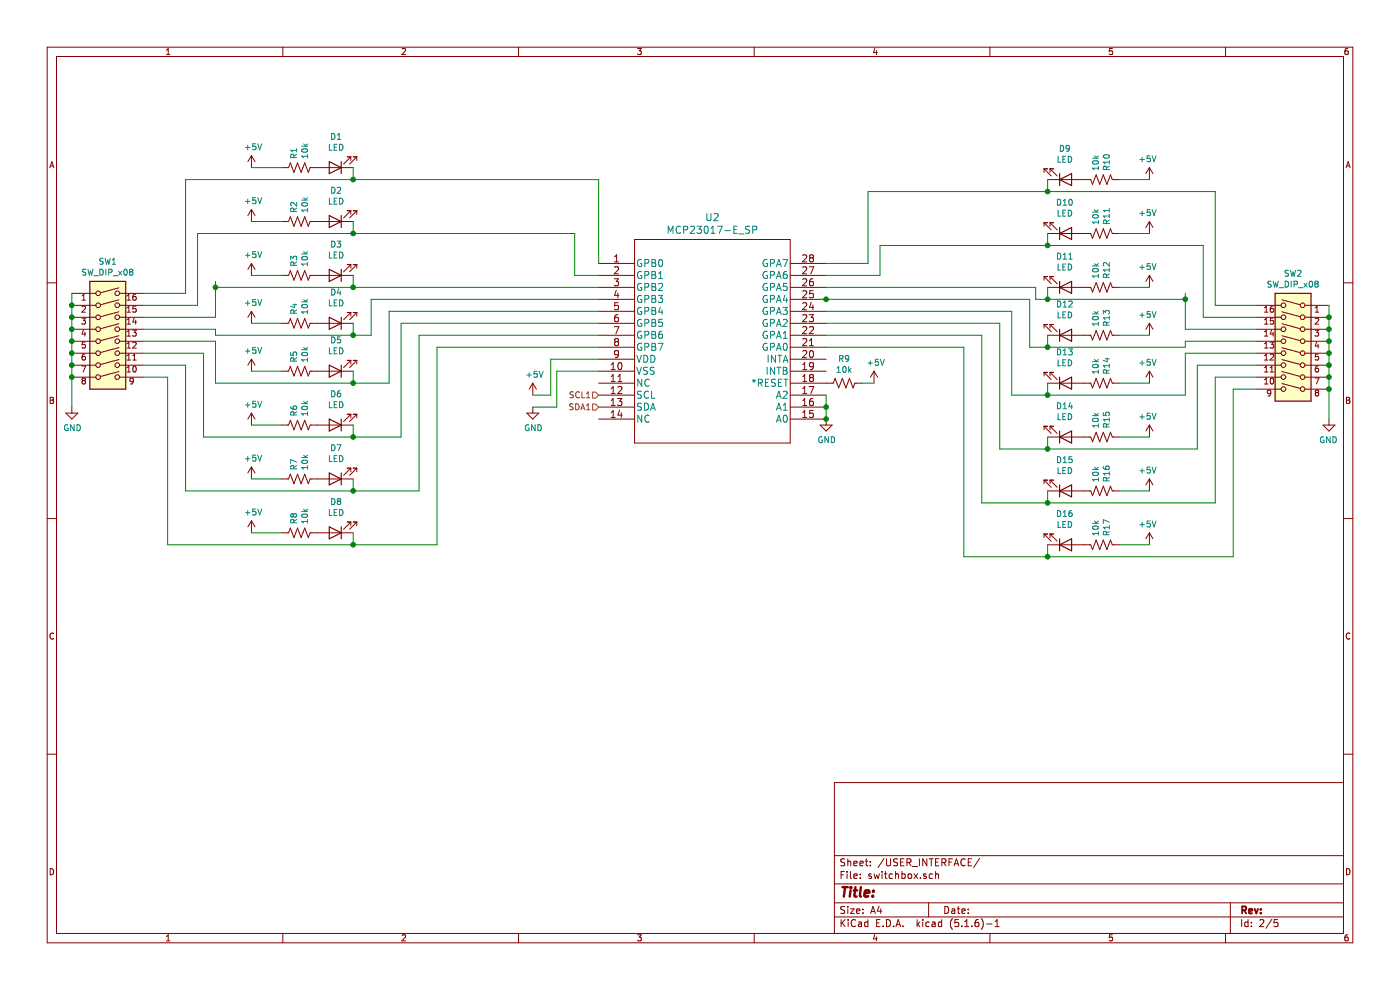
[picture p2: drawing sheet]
EESchema Schematic File Version 4
EELAYER 30 0
EELAYER END
$Descr A4 11693 8268
encoding utf-8
Sheet 2 5
Title ""
Date ""
Rev ""
Comp ""
Comment1 ""
Comment2 ""
Comment3 ""
Comment4 ""
$EndDescr
$Comp
L Switch:SW_DIP_x08 SW?
U 1 1
P 900 2850
AR Path="/5F5A3B96" Ref="SW?"  Part="1" 
AR Path="/5F57B52C/5F5A3B96" Ref="SW1"  Part="1" 
AR Path="/5F7C211E/5F5A3B96" Ref="SW?"  Part="1" 
F 0 "SW1" H 900 3517 50  0000 C CNN
F 1 "SW_DIP_x08" H 900 3426 50  0000 C CNN
F 2 "" H 900 2850 50  0001 C CNN
F 3 "~" H 900 2850 50  0001 C CNN
	1    900  2850
	1    0    0    -1  
$EndComp
Text HLabel 5000 3300 0    50   Input ~ 0
SCL1
$Comp
L 2020-09-01_02-26-45:MCP23017-E_SP U2
U 1 1
P 5000 2200
AR Path="/5F57B52C/5F5A3B8E" Ref="U2"  Part="1" 
AR Path="/5F7C211E/5F5A3B8E" Ref="U?"  Part="1" 
F 0 "U2" H 5950 2587 60  0000 C CNN
F 1 "MCP23017-E_SP" H 5950 2481 60  0000 C CNN
F 2 "SPDIP28_300MC_MCH" H 5950 2440 60  0001 C CNN
F 3 "" H 5000 2200 60  0000 C CNN
	1    5000 2200
	1    0    0    -1  
$EndComp
Wire Wire Line
	6900 3500 6900 3400
Connection ~ 6900 3400
Wire Wire Line
	6900 3400 6900 3300
$Comp
L Device:R_US R9
U 1 1
P 7050 3200
AR Path="/5F57B52C/5F733069" Ref="R9"  Part="1" 
AR Path="/5F7C211E/5F733069" Ref="R?"  Part="1" 
F 0 "R9" V 6845 3200 50  0000 C CNN
F 1 "10k" V 6936 3200 50  0000 C CNN
F 2 "" V 7090 3190 50  0001 C CNN
F 3 "~" H 7050 3200 50  0001 C CNN
	1    7050 3200
	0    1    1    0   
$EndComp
Wire Wire Line
	7300 3200 7200 3200
$Comp
L power:+5V #PWR0101
U 1 1
P 7300 3200
AR Path="/5F57B52C/5F5A3B7D" Ref="#PWR0101"  Part="1" 
AR Path="/5F7C211E/5F5A3B7D" Ref="#PWR?"  Part="1" 
F 0 "#PWR0101" H 7300 3050 50  0001 C CNN
F 1 "+5V" H 7315 3373 50  0000 C CNN
F 2 "" H 7300 3200 50  0001 C CNN
F 3 "" H 7300 3200 50  0001 C CNN
	1    7300 3200
	1    0    0    -1  
$EndComp
Connection ~ 6900 3500
$Comp
L power:GND #PWR0102
U 1 1
P 6900 3500
AR Path="/5F57B52C/5F5A3B69" Ref="#PWR0102"  Part="1" 
AR Path="/5F7C211E/5F5A3B69" Ref="#PWR?"  Part="1" 
F 0 "#PWR0102" H 6900 3250 50  0001 C CNN
F 1 "GND" H 6905 3327 50  0000 C CNN
F 2 "" H 6900 3500 50  0001 C CNN
F 3 "" H 6900 3500 50  0001 C CNN
	1    6900 3500
	1    0    0    -1  
$EndComp
$Comp
L power:GND #PWR0103
U 1 1
P 4450 3400
AR Path="/5F57B52C/5F5A3B6F" Ref="#PWR0103"  Part="1" 
AR Path="/5F7C211E/5F5A3B6F" Ref="#PWR?"  Part="1" 
F 0 "#PWR0103" H 4450 3150 50  0001 C CNN
F 1 "GND" H 4455 3227 50  0000 C CNN
F 2 "" H 4450 3400 50  0001 C CNN
F 3 "" H 4450 3400 50  0001 C CNN
	1    4450 3400
	1    0    0    -1  
$EndComp
$Comp
L power:+5V #PWR0104
U 1 1
P 4450 3300
AR Path="/5F57B52C/5F5A3B75" Ref="#PWR0104"  Part="1" 
AR Path="/5F7C211E/5F5A3B75" Ref="#PWR?"  Part="1" 
F 0 "#PWR0104" H 4450 3150 50  0001 C CNN
F 1 "+5V" H 4465 3473 50  0000 C CNN
F 2 "" H 4450 3300 50  0001 C CNN
F 3 "" H 4450 3300 50  0001 C CNN
	1    4450 3300
	1    0    0    -1  
$EndComp
$Comp
L Device:LED D1
U 1 1
P 2800 1400
AR Path="/5F57B52C/5F6DBCDE" Ref="D1"  Part="1" 
AR Path="/5F7C211E/5F6DBCDE" Ref="D?"  Part="1" 
F 0 "D1" H 2793 1145 50  0000 C CNN
F 1 "LED" H 2793 1236 50  0000 C CNN
F 2 "" H 2800 1400 50  0001 C CNN
F 3 "~" H 2800 1400 50  0001 C CNN
	1    2800 1400
	-1   0    0    1   
$EndComp
$Comp
L Device:LED D2
U 1 1
P 2800 1850
AR Path="/5F57B52C/5F6E218A" Ref="D2"  Part="1" 
AR Path="/5F7C211E/5F6E218A" Ref="D?"  Part="1" 
F 0 "D2" H 2793 1595 50  0000 C CNN
F 1 "LED" H 2793 1686 50  0000 C CNN
F 2 "" H 2800 1850 50  0001 C CNN
F 3 "~" H 2800 1850 50  0001 C CNN
	1    2800 1850
	-1   0    0    1   
$EndComp
$Comp
L Device:LED D3
U 1 1
P 2800 2300
AR Path="/5F57B52C/5F6E24EF" Ref="D3"  Part="1" 
AR Path="/5F7C211E/5F6E24EF" Ref="D?"  Part="1" 
F 0 "D3" H 2793 2045 50  0000 C CNN
F 1 "LED" H 2793 2136 50  0000 C CNN
F 2 "" H 2800 2300 50  0001 C CNN
F 3 "~" H 2800 2300 50  0001 C CNN
	1    2800 2300
	-1   0    0    1   
$EndComp
$Comp
L Device:LED D4
U 1 1
P 2800 2700
AR Path="/5F57B52C/5F6E29DF" Ref="D4"  Part="1" 
AR Path="/5F7C211E/5F6E29DF" Ref="D?"  Part="1" 
F 0 "D4" H 2793 2445 50  0000 C CNN
F 1 "LED" H 2793 2536 50  0000 C CNN
F 2 "" H 2800 2700 50  0001 C CNN
F 3 "~" H 2800 2700 50  0001 C CNN
	1    2800 2700
	-1   0    0    1   
$EndComp
$Comp
L Device:LED D5
U 1 1
P 2800 3100
AR Path="/5F57B52C/5F6E2BCA" Ref="D5"  Part="1" 
AR Path="/5F7C211E/5F6E2BCA" Ref="D?"  Part="1" 
F 0 "D5" H 2793 2845 50  0000 C CNN
F 1 "LED" H 2793 2936 50  0000 C CNN
F 2 "" H 2800 3100 50  0001 C CNN
F 3 "~" H 2800 3100 50  0001 C CNN
	1    2800 3100
	-1   0    0    1   
$EndComp
$Comp
L Device:LED D6
U 1 1
P 2800 3550
AR Path="/5F57B52C/5F6E3017" Ref="D6"  Part="1" 
AR Path="/5F7C211E/5F6E3017" Ref="D?"  Part="1" 
F 0 "D6" H 2793 3295 50  0000 C CNN
F 1 "LED" H 2793 3386 50  0000 C CNN
F 2 "" H 2800 3550 50  0001 C CNN
F 3 "~" H 2800 3550 50  0001 C CNN
	1    2800 3550
	-1   0    0    1   
$EndComp
$Comp
L Device:LED D7
U 1 1
P 2800 4000
AR Path="/5F57B52C/5F6E33CA" Ref="D7"  Part="1" 
AR Path="/5F7C211E/5F6E33CA" Ref="D?"  Part="1" 
F 0 "D7" H 2793 3745 50  0000 C CNN
F 1 "LED" H 2793 3836 50  0000 C CNN
F 2 "" H 2800 4000 50  0001 C CNN
F 3 "~" H 2800 4000 50  0001 C CNN
	1    2800 4000
	-1   0    0    1   
$EndComp
$Comp
L Device:LED D8
U 1 1
P 2800 4450
AR Path="/5F57B52C/5F6E35E5" Ref="D8"  Part="1" 
AR Path="/5F7C211E/5F6E35E5" Ref="D?"  Part="1" 
F 0 "D8" H 2793 4195 50  0000 C CNN
F 1 "LED" H 2793 4286 50  0000 C CNN
F 2 "" H 2800 4450 50  0001 C CNN
F 3 "~" H 2800 4450 50  0001 C CNN
	1    2800 4450
	-1   0    0    1   
$EndComp
$Comp
L Device:R_US R?
U 1 1
P 2500 1400
AR Path="/5F6ECEB3" Ref="R?"  Part="1" 
AR Path="/5F57B52C/5F6ECEB3" Ref="R1"  Part="1" 
AR Path="/5F7C211E/5F6ECEB3" Ref="R?"  Part="1" 
F 0 "R1" H 2568 1446 50  0000 L CNN
F 1 "10k" H 2568 1355 50  0000 L CNN
F 2 "" V 2540 1390 50  0001 C CNN
F 3 "~" H 2500 1400 50  0001 C CNN
	1    2500 1400
	0    -1   -1   0   
$EndComp
$Comp
L Device:R_US R?
U 1 1
P 2500 1850
AR Path="/5F6EE089" Ref="R?"  Part="1" 
AR Path="/5F57B52C/5F6EE089" Ref="R2"  Part="1" 
AR Path="/5F7C211E/5F6EE089" Ref="R?"  Part="1" 
F 0 "R2" H 2568 1896 50  0000 L CNN
F 1 "10k" H 2568 1805 50  0000 L CNN
F 2 "" V 2540 1840 50  0001 C CNN
F 3 "~" H 2500 1850 50  0001 C CNN
	1    2500 1850
	0    -1   -1   0   
$EndComp
$Comp
L Device:R_US R?
U 1 1
P 2500 2300
AR Path="/5F6EE61D" Ref="R?"  Part="1" 
AR Path="/5F57B52C/5F6EE61D" Ref="R3"  Part="1" 
AR Path="/5F7C211E/5F6EE61D" Ref="R?"  Part="1" 
F 0 "R3" H 2568 2346 50  0000 L CNN
F 1 "10k" H 2568 2255 50  0000 L CNN
F 2 "" V 2540 2290 50  0001 C CNN
F 3 "~" H 2500 2300 50  0001 C CNN
	1    2500 2300
	0    -1   -1   0   
$EndComp
$Comp
L Device:R_US R?
U 1 1
P 2500 2700
AR Path="/5F6EEA6B" Ref="R?"  Part="1" 
AR Path="/5F57B52C/5F6EEA6B" Ref="R4"  Part="1" 
AR Path="/5F7C211E/5F6EEA6B" Ref="R?"  Part="1" 
F 0 "R4" H 2568 2746 50  0000 L CNN
F 1 "10k" H 2568 2655 50  0000 L CNN
F 2 "" V 2540 2690 50  0001 C CNN
F 3 "~" H 2500 2700 50  0001 C CNN
	1    2500 2700
	0    -1   -1   0   
$EndComp
$Comp
L Device:R_US R?
U 1 1
P 2500 3100
AR Path="/5F6EEE7F" Ref="R?"  Part="1" 
AR Path="/5F57B52C/5F6EEE7F" Ref="R5"  Part="1" 
AR Path="/5F7C211E/5F6EEE7F" Ref="R?"  Part="1" 
F 0 "R5" H 2568 3146 50  0000 L CNN
F 1 "10k" H 2568 3055 50  0000 L CNN
F 2 "" V 2540 3090 50  0001 C CNN
F 3 "~" H 2500 3100 50  0001 C CNN
	1    2500 3100
	0    -1   -1   0   
$EndComp
$Comp
L Device:R_US R?
U 1 1
P 2500 3550
AR Path="/5F6EF2F0" Ref="R?"  Part="1" 
AR Path="/5F57B52C/5F6EF2F0" Ref="R6"  Part="1" 
AR Path="/5F7C211E/5F6EF2F0" Ref="R?"  Part="1" 
F 0 "R6" H 2568 3596 50  0000 L CNN
F 1 "10k" H 2568 3505 50  0000 L CNN
F 2 "" V 2540 3540 50  0001 C CNN
F 3 "~" H 2500 3550 50  0001 C CNN
	1    2500 3550
	0    -1   -1   0   
$EndComp
$Comp
L Device:R_US R?
U 1 1
P 2500 4000
AR Path="/5F6EF6B6" Ref="R?"  Part="1" 
AR Path="/5F57B52C/5F6EF6B6" Ref="R7"  Part="1" 
AR Path="/5F7C211E/5F6EF6B6" Ref="R?"  Part="1" 
F 0 "R7" H 2568 4046 50  0000 L CNN
F 1 "10k" H 2568 3955 50  0000 L CNN
F 2 "" V 2540 3990 50  0001 C CNN
F 3 "~" H 2500 4000 50  0001 C CNN
	1    2500 4000
	0    -1   -1   0   
$EndComp
$Comp
L Device:R_US R?
U 1 1
P 2500 4450
AR Path="/5F6EFF76" Ref="R?"  Part="1" 
AR Path="/5F57B52C/5F6EFF76" Ref="R8"  Part="1" 
AR Path="/5F7C211E/5F6EFF76" Ref="R?"  Part="1" 
F 0 "R8" H 2568 4496 50  0000 L CNN
F 1 "10k" H 2568 4405 50  0000 L CNN
F 2 "" V 2540 4440 50  0001 C CNN
F 3 "~" H 2500 4450 50  0001 C CNN
	1    2500 4450
	0    -1   -1   0   
$EndComp
$Comp
L power:+5V #PWR0105
U 1 1
P 2100 1400
AR Path="/5F57B52C/5F6F0D69" Ref="#PWR0105"  Part="1" 
AR Path="/5F7C211E/5F6F0D69" Ref="#PWR?"  Part="1" 
F 0 "#PWR0105" H 2100 1250 50  0001 C CNN
F 1 "+5V" H 2115 1573 50  0000 C CNN
F 2 "" H 2100 1400 50  0001 C CNN
F 3 "" H 2100 1400 50  0001 C CNN
	1    2100 1400
	1    0    0    -1  
$EndComp
$Comp
L power:+5V #PWR0106
U 1 1
P 2100 1850
AR Path="/5F57B52C/5F6F1183" Ref="#PWR0106"  Part="1" 
AR Path="/5F7C211E/5F6F1183" Ref="#PWR?"  Part="1" 
F 0 "#PWR0106" H 2100 1700 50  0001 C CNN
F 1 "+5V" H 2115 2023 50  0000 C CNN
F 2 "" H 2100 1850 50  0001 C CNN
F 3 "" H 2100 1850 50  0001 C CNN
	1    2100 1850
	1    0    0    -1  
$EndComp
$Comp
L power:+5V #PWR0107
U 1 1
P 2100 2300
AR Path="/5F57B52C/5F6F1960" Ref="#PWR0107"  Part="1" 
AR Path="/5F7C211E/5F6F1960" Ref="#PWR?"  Part="1" 
F 0 "#PWR0107" H 2100 2150 50  0001 C CNN
F 1 "+5V" H 2115 2473 50  0000 C CNN
F 2 "" H 2100 2300 50  0001 C CNN
F 3 "" H 2100 2300 50  0001 C CNN
	1    2100 2300
	1    0    0    -1  
$EndComp
$Comp
L power:+5V #PWR0108
U 1 1
P 2100 2700
AR Path="/5F57B52C/5F6F1A8E" Ref="#PWR0108"  Part="1" 
AR Path="/5F7C211E/5F6F1A8E" Ref="#PWR?"  Part="1" 
F 0 "#PWR0108" H 2100 2550 50  0001 C CNN
F 1 "+5V" H 2115 2873 50  0000 C CNN
F 2 "" H 2100 2700 50  0001 C CNN
F 3 "" H 2100 2700 50  0001 C CNN
	1    2100 2700
	1    0    0    -1  
$EndComp
$Comp
L power:+5V #PWR0109
U 1 1
P 2100 3100
AR Path="/5F57B52C/5F6F1E11" Ref="#PWR0109"  Part="1" 
AR Path="/5F7C211E/5F6F1E11" Ref="#PWR?"  Part="1" 
F 0 "#PWR0109" H 2100 2950 50  0001 C CNN
F 1 "+5V" H 2115 3273 50  0000 C CNN
F 2 "" H 2100 3100 50  0001 C CNN
F 3 "" H 2100 3100 50  0001 C CNN
	1    2100 3100
	1    0    0    -1  
$EndComp
$Comp
L power:+5V #PWR0110
U 1 1
P 2100 3550
AR Path="/5F57B52C/5F6F1F6C" Ref="#PWR0110"  Part="1" 
AR Path="/5F7C211E/5F6F1F6C" Ref="#PWR?"  Part="1" 
F 0 "#PWR0110" H 2100 3400 50  0001 C CNN
F 1 "+5V" H 2115 3723 50  0000 C CNN
F 2 "" H 2100 3550 50  0001 C CNN
F 3 "" H 2100 3550 50  0001 C CNN
	1    2100 3550
	1    0    0    -1  
$EndComp
$Comp
L power:+5V #PWR0111
U 1 1
P 2100 4000
AR Path="/5F57B52C/5F6F21DB" Ref="#PWR0111"  Part="1" 
AR Path="/5F7C211E/5F6F21DB" Ref="#PWR?"  Part="1" 
F 0 "#PWR0111" H 2100 3850 50  0001 C CNN
F 1 "+5V" H 2115 4173 50  0000 C CNN
F 2 "" H 2100 4000 50  0001 C CNN
F 3 "" H 2100 4000 50  0001 C CNN
	1    2100 4000
	1    0    0    -1  
$EndComp
$Comp
L power:+5V #PWR0112
U 1 1
P 2100 4450
AR Path="/5F57B52C/5F6F234C" Ref="#PWR0112"  Part="1" 
AR Path="/5F7C211E/5F6F234C" Ref="#PWR?"  Part="1" 
F 0 "#PWR0112" H 2100 4300 50  0001 C CNN
F 1 "+5V" H 2115 4623 50  0000 C CNN
F 2 "" H 2100 4450 50  0001 C CNN
F 3 "" H 2100 4450 50  0001 C CNN
	1    2100 4450
	1    0    0    -1  
$EndComp
Wire Wire Line
	2350 3100 2100 3100
Wire Wire Line
	2350 3550 2100 3550
Wire Wire Line
	2350 4000 2100 4000
Wire Wire Line
	2350 4450 2100 4450
Wire Wire Line
	2350 2700 2100 2700
Wire Wire Line
	2350 2300 2100 2300
Wire Wire Line
	2100 1400 2350 1400
Wire Wire Line
	2350 1850 2100 1850
Wire Wire Line
	600  2450 600  2550
Connection ~ 600  2550
Wire Wire Line
	600  2550 600  2650
Connection ~ 600  2650
Wire Wire Line
	600  2650 600  2750
Connection ~ 600  2750
Wire Wire Line
	600  2750 600  2850
Connection ~ 600  2850
Wire Wire Line
	600  2850 600  2950
Connection ~ 600  2950
Wire Wire Line
	600  2950 600  3050
Wire Wire Line
	600  3050 600  3150
Connection ~ 600  3050
$Comp
L power:GND #PWR0113
U 1 1
P 600 3400
AR Path="/5F57B52C/5F6F760C" Ref="#PWR0113"  Part="1" 
AR Path="/5F7C211E/5F6F760C" Ref="#PWR?"  Part="1" 
F 0 "#PWR0113" H 600 3150 50  0001 C CNN
F 1 "GND" H 605 3227 50  0000 C CNN
F 2 "" H 600 3400 50  0001 C CNN
F 3 "" H 600 3400 50  0001 C CNN
	1    600  3400
	1    0    0    -1  
$EndComp
Wire Wire Line
	600  3150 600  3400
Connection ~ 600  3150
Wire Wire Line
	1200 2450 1550 2450
Wire Wire Line
	1550 2450 1550 1500
Wire Wire Line
	1550 1500 2950 1500
Wire Wire Line
	2950 1500 2950 1400
Wire Wire Line
	1200 2550 1650 2550
Wire Wire Line
	1650 2550 1650 1950
Wire Wire Line
	1650 1950 2950 1950
Wire Wire Line
	2950 1950 2950 1850
Wire Wire Line
	1200 2650 1800 2650
Wire Wire Line
	1800 2650 1800 2400
Wire Wire Line
	1800 2400 2950 2400
Wire Wire Line
	2950 2400 2950 2300
Wire Wire Line
	2950 2800 2950 2700
Wire Wire Line
	1200 2850 1800 2850
Wire Wire Line
	1800 2850 1800 3200
Wire Wire Line
	1800 3200 2950 3200
Wire Wire Line
	2950 3200 2950 3100
Wire Wire Line
	1200 2950 1700 2950
Wire Wire Line
	1700 2950 1700 3650
Wire Wire Line
	1700 3650 2950 3650
Wire Wire Line
	2950 3650 2950 3550
Wire Wire Line
	1200 3050 1550 3050
Wire Wire Line
	1550 3050 1550 4100
Wire Wire Line
	1550 4100 2950 4100
Wire Wire Line
	2950 4100 2950 4000
Wire Wire Line
	1200 3150 1400 3150
Wire Wire Line
	1400 3150 1400 4550
Wire Wire Line
	1400 4550 2950 4550
Wire Wire Line
	2950 4550 2950 4450
Wire Wire Line
	2950 1500 5000 1500
Wire Wire Line
	5000 1500 5000 2200
Connection ~ 2950 1500
Wire Wire Line
	2950 1950 4800 1950
Wire Wire Line
	4800 1950 4800 2300
Wire Wire Line
	4800 2300 5000 2300
Connection ~ 2950 1950
Wire Wire Line
	2950 2400 5000 2400
Connection ~ 2950 2400
Wire Wire Line
	3100 2500 5000 2500
Wire Wire Line
	2950 3200 3250 3200
Wire Wire Line
	3250 3200 3250 2600
Wire Wire Line
	3250 2600 5000 2600
Connection ~ 2950 3200
Connection ~ 1800 2400
Wire Wire Line
	1800 2400 1800 2350
Wire Wire Line
	2950 2800 3100 2800
Wire Wire Line
	3100 2500 3100 2800
Wire Wire Line
	2950 3650 3350 3650
Wire Wire Line
	3350 3650 3350 2700
Wire Wire Line
	3350 2700 5000 2700
Connection ~ 2950 3650
Wire Wire Line
	2950 2800 1800 2800
Wire Wire Line
	1800 2800 1800 2750
Wire Wire Line
	1800 2750 1200 2750
Connection ~ 2950 2800
Text HLabel 5000 3400 0    50   Input ~ 0
SDA1
Wire Wire Line
	5000 3000 4600 3000
Wire Wire Line
	4600 3000 4600 3300
Wire Wire Line
	4600 3300 4450 3300
Wire Wire Line
	5000 3100 4650 3100
Wire Wire Line
	4650 3100 4650 3400
Wire Wire Line
	4650 3400 4450 3400
Wire Wire Line
	2950 4100 3500 4100
Wire Wire Line
	3500 4100 3500 2800
Wire Wire Line
	3500 2800 5000 2800
Connection ~ 2950 4100
Wire Wire Line
	2950 4550 3650 4550
Wire Wire Line
	3650 4550 3650 2900
Wire Wire Line
	3650 2900 5000 2900
Connection ~ 2950 4550
$Comp
L Switch:SW_DIP_x08 SW?
U 1 1
P 10800 2950
AR Path="/5F82F012" Ref="SW?"  Part="1" 
AR Path="/5F57B52C/5F82F012" Ref="SW2"  Part="1" 
AR Path="/5F7C211E/5F82F012" Ref="SW?"  Part="1" 
F 0 "SW2" H 10800 3617 50  0000 C CNN
F 1 "SW_DIP_x08" H 10800 3526 50  0000 C CNN
F 2 "" H 10800 2950 50  0001 C CNN
F 3 "~" H 10800 2950 50  0001 C CNN
	1    10800 2950
	-1   0    0    -1  
$EndComp
$Comp
L Device:LED D9
U 1 1
P 8900 1500
AR Path="/5F57B52C/5F82F018" Ref="D9"  Part="1" 
AR Path="/5F7C211E/5F82F018" Ref="D?"  Part="1" 
F 0 "D9" H 8893 1245 50  0000 C CNN
F 1 "LED" H 8893 1336 50  0000 C CNN
F 2 "" H 8900 1500 50  0001 C CNN
F 3 "~" H 8900 1500 50  0001 C CNN
	1    8900 1500
	1    0    0    1   
$EndComp
$Comp
L Device:LED D10
U 1 1
P 8900 1950
AR Path="/5F57B52C/5F82F01E" Ref="D10"  Part="1" 
AR Path="/5F7C211E/5F82F01E" Ref="D?"  Part="1" 
F 0 "D10" H 8893 1695 50  0000 C CNN
F 1 "LED" H 8893 1786 50  0000 C CNN
F 2 "" H 8900 1950 50  0001 C CNN
F 3 "~" H 8900 1950 50  0001 C CNN
	1    8900 1950
	1    0    0    1   
$EndComp
$Comp
L Device:LED D11
U 1 1
P 8900 2400
AR Path="/5F57B52C/5F82F024" Ref="D11"  Part="1" 
AR Path="/5F7C211E/5F82F024" Ref="D?"  Part="1" 
F 0 "D11" H 8893 2145 50  0000 C CNN
F 1 "LED" H 8893 2236 50  0000 C CNN
F 2 "" H 8900 2400 50  0001 C CNN
F 3 "~" H 8900 2400 50  0001 C CNN
	1    8900 2400
	1    0    0    1   
$EndComp
$Comp
L Device:LED D12
U 1 1
P 8900 2800
AR Path="/5F57B52C/5F82F02A" Ref="D12"  Part="1" 
AR Path="/5F7C211E/5F82F02A" Ref="D?"  Part="1" 
F 0 "D12" H 8893 2545 50  0000 C CNN
F 1 "LED" H 8893 2636 50  0000 C CNN
F 2 "" H 8900 2800 50  0001 C CNN
F 3 "~" H 8900 2800 50  0001 C CNN
	1    8900 2800
	1    0    0    1   
$EndComp
$Comp
L Device:LED D13
U 1 1
P 8900 3200
AR Path="/5F57B52C/5F82F030" Ref="D13"  Part="1" 
AR Path="/5F7C211E/5F82F030" Ref="D?"  Part="1" 
F 0 "D13" H 8893 2945 50  0000 C CNN
F 1 "LED" H 8893 3036 50  0000 C CNN
F 2 "" H 8900 3200 50  0001 C CNN
F 3 "~" H 8900 3200 50  0001 C CNN
	1    8900 3200
	1    0    0    1   
$EndComp
$Comp
L Device:LED D14
U 1 1
P 8900 3650
AR Path="/5F57B52C/5F82F036" Ref="D14"  Part="1" 
AR Path="/5F7C211E/5F82F036" Ref="D?"  Part="1" 
F 0 "D14" H 8893 3395 50  0000 C CNN
F 1 "LED" H 8893 3486 50  0000 C CNN
F 2 "" H 8900 3650 50  0001 C CNN
F 3 "~" H 8900 3650 50  0001 C CNN
	1    8900 3650
	1    0    0    1   
$EndComp
$Comp
L Device:LED D15
U 1 1
P 8900 4100
AR Path="/5F57B52C/5F82F03C" Ref="D15"  Part="1" 
AR Path="/5F7C211E/5F82F03C" Ref="D?"  Part="1" 
F 0 "D15" H 8893 3845 50  0000 C CNN
F 1 "LED" H 8893 3936 50  0000 C CNN
F 2 "" H 8900 4100 50  0001 C CNN
F 3 "~" H 8900 4100 50  0001 C CNN
	1    8900 4100
	1    0    0    1   
$EndComp
$Comp
L Device:LED D16
U 1 1
P 8900 4550
AR Path="/5F57B52C/5F82F042" Ref="D16"  Part="1" 
AR Path="/5F7C211E/5F82F042" Ref="D?"  Part="1" 
F 0 "D16" H 8893 4295 50  0000 C CNN
F 1 "LED" H 8893 4386 50  0000 C CNN
F 2 "" H 8900 4550 50  0001 C CNN
F 3 "~" H 8900 4550 50  0001 C CNN
	1    8900 4550
	1    0    0    1   
$EndComp
$Comp
L Device:R_US R?
U 1 1
P 9200 1500
AR Path="/5F82F048" Ref="R?"  Part="1" 
AR Path="/5F57B52C/5F82F048" Ref="R10"  Part="1" 
AR Path="/5F7C211E/5F82F048" Ref="R?"  Part="1" 
F 0 "R10" H 9268 1546 50  0000 L CNN
F 1 "10k" H 9268 1455 50  0000 L CNN
F 2 "" V 9240 1490 50  0001 C CNN
F 3 "~" H 9200 1500 50  0001 C CNN
	1    9200 1500
	0    1    -1   0   
$EndComp
$Comp
L Device:R_US R?
U 1 1
P 9200 1950
AR Path="/5F82F04E" Ref="R?"  Part="1" 
AR Path="/5F57B52C/5F82F04E" Ref="R11"  Part="1" 
AR Path="/5F7C211E/5F82F04E" Ref="R?"  Part="1" 
F 0 "R11" H 9268 1996 50  0000 L CNN
F 1 "10k" H 9268 1905 50  0000 L CNN
F 2 "" V 9240 1940 50  0001 C CNN
F 3 "~" H 9200 1950 50  0001 C CNN
	1    9200 1950
	0    1    -1   0   
$EndComp
$Comp
L Device:R_US R?
U 1 1
P 9200 2400
AR Path="/5F82F054" Ref="R?"  Part="1" 
AR Path="/5F57B52C/5F82F054" Ref="R12"  Part="1" 
AR Path="/5F7C211E/5F82F054" Ref="R?"  Part="1" 
F 0 "R12" H 9268 2446 50  0000 L CNN
F 1 "10k" H 9268 2355 50  0000 L CNN
F 2 "" V 9240 2390 50  0001 C CNN
F 3 "~" H 9200 2400 50  0001 C CNN
	1    9200 2400
	0    1    -1   0   
$EndComp
$Comp
L Device:R_US R?
U 1 1
P 9200 2800
AR Path="/5F82F05A" Ref="R?"  Part="1" 
AR Path="/5F57B52C/5F82F05A" Ref="R13"  Part="1" 
AR Path="/5F7C211E/5F82F05A" Ref="R?"  Part="1" 
F 0 "R13" H 9268 2846 50  0000 L CNN
F 1 "10k" H 9268 2755 50  0000 L CNN
F 2 "" V 9240 2790 50  0001 C CNN
F 3 "~" H 9200 2800 50  0001 C CNN
	1    9200 2800
	0    1    -1   0   
$EndComp
$Comp
L Device:R_US R?
U 1 1
P 9200 3200
AR Path="/5F82F060" Ref="R?"  Part="1" 
AR Path="/5F57B52C/5F82F060" Ref="R14"  Part="1" 
AR Path="/5F7C211E/5F82F060" Ref="R?"  Part="1" 
F 0 "R14" H 9268 3246 50  0000 L CNN
F 1 "10k" H 9268 3155 50  0000 L CNN
F 2 "" V 9240 3190 50  0001 C CNN
F 3 "~" H 9200 3200 50  0001 C CNN
	1    9200 3200
	0    1    -1   0   
$EndComp
$Comp
L Device:R_US R?
U 1 1
P 9200 3650
AR Path="/5F82F066" Ref="R?"  Part="1" 
AR Path="/5F57B52C/5F82F066" Ref="R15"  Part="1" 
AR Path="/5F7C211E/5F82F066" Ref="R?"  Part="1" 
F 0 "R15" H 9268 3696 50  0000 L CNN
F 1 "10k" H 9268 3605 50  0000 L CNN
F 2 "" V 9240 3640 50  0001 C CNN
F 3 "~" H 9200 3650 50  0001 C CNN
	1    9200 3650
	0    1    -1   0   
$EndComp
$Comp
L Device:R_US R?
U 1 1
P 9200 4100
AR Path="/5F82F06C" Ref="R?"  Part="1" 
AR Path="/5F57B52C/5F82F06C" Ref="R16"  Part="1" 
AR Path="/5F7C211E/5F82F06C" Ref="R?"  Part="1" 
F 0 "R16" H 9268 4146 50  0000 L CNN
F 1 "10k" H 9268 4055 50  0000 L CNN
F 2 "" V 9240 4090 50  0001 C CNN
F 3 "~" H 9200 4100 50  0001 C CNN
	1    9200 4100
	0    1    -1   0   
$EndComp
$Comp
L Device:R_US R?
U 1 1
P 9200 4550
AR Path="/5F82F072" Ref="R?"  Part="1" 
AR Path="/5F57B52C/5F82F072" Ref="R17"  Part="1" 
AR Path="/5F7C211E/5F82F072" Ref="R?"  Part="1" 
F 0 "R17" H 9268 4596 50  0000 L CNN
F 1 "10k" H 9268 4505 50  0000 L CNN
F 2 "" V 9240 4540 50  0001 C CNN
F 3 "~" H 9200 4550 50  0001 C CNN
	1    9200 4550
	0    1    -1   0   
$EndComp
$Comp
L power:+5V #PWR0116
U 1 1
P 9600 1500
AR Path="/5F57B52C/5F82F078" Ref="#PWR0116"  Part="1" 
AR Path="/5F7C211E/5F82F078" Ref="#PWR?"  Part="1" 
F 0 "#PWR0116" H 9600 1350 50  0001 C CNN
F 1 "+5V" H 9615 1673 50  0000 C CNN
F 2 "" H 9600 1500 50  0001 C CNN
F 3 "" H 9600 1500 50  0001 C CNN
	1    9600 1500
	-1   0    0    -1  
$EndComp
$Comp
L power:+5V #PWR0117
U 1 1
P 9600 1950
AR Path="/5F57B52C/5F82F07E" Ref="#PWR0117"  Part="1" 
AR Path="/5F7C211E/5F82F07E" Ref="#PWR?"  Part="1" 
F 0 "#PWR0117" H 9600 1800 50  0001 C CNN
F 1 "+5V" H 9615 2123 50  0000 C CNN
F 2 "" H 9600 1950 50  0001 C CNN
F 3 "" H 9600 1950 50  0001 C CNN
	1    9600 1950
	-1   0    0    -1  
$EndComp
$Comp
L power:+5V #PWR0118
U 1 1
P 9600 2400
AR Path="/5F57B52C/5F82F084" Ref="#PWR0118"  Part="1" 
AR Path="/5F7C211E/5F82F084" Ref="#PWR?"  Part="1" 
F 0 "#PWR0118" H 9600 2250 50  0001 C CNN
F 1 "+5V" H 9615 2573 50  0000 C CNN
F 2 "" H 9600 2400 50  0001 C CNN
F 3 "" H 9600 2400 50  0001 C CNN
	1    9600 2400
	-1   0    0    -1  
$EndComp
$Comp
L power:+5V #PWR0119
U 1 1
P 9600 2800
AR Path="/5F57B52C/5F82F08A" Ref="#PWR0119"  Part="1" 
AR Path="/5F7C211E/5F82F08A" Ref="#PWR?"  Part="1" 
F 0 "#PWR0119" H 9600 2650 50  0001 C CNN
F 1 "+5V" H 9615 2973 50  0000 C CNN
F 2 "" H 9600 2800 50  0001 C CNN
F 3 "" H 9600 2800 50  0001 C CNN
	1    9600 2800
	-1   0    0    -1  
$EndComp
$Comp
L power:+5V #PWR0120
U 1 1
P 9600 3200
AR Path="/5F57B52C/5F82F090" Ref="#PWR0120"  Part="1" 
AR Path="/5F7C211E/5F82F090" Ref="#PWR?"  Part="1" 
F 0 "#PWR0120" H 9600 3050 50  0001 C CNN
F 1 "+5V" H 9615 3373 50  0000 C CNN
F 2 "" H 9600 3200 50  0001 C CNN
F 3 "" H 9600 3200 50  0001 C CNN
	1    9600 3200
	-1   0    0    -1  
$EndComp
$Comp
L power:+5V #PWR0121
U 1 1
P 9600 3650
AR Path="/5F57B52C/5F82F096" Ref="#PWR0121"  Part="1" 
AR Path="/5F7C211E/5F82F096" Ref="#PWR?"  Part="1" 
F 0 "#PWR0121" H 9600 3500 50  0001 C CNN
F 1 "+5V" H 9615 3823 50  0000 C CNN
F 2 "" H 9600 3650 50  0001 C CNN
F 3 "" H 9600 3650 50  0001 C CNN
	1    9600 3650
	-1   0    0    -1  
$EndComp
$Comp
L power:+5V #PWR0122
U 1 1
P 9600 4100
AR Path="/5F57B52C/5F82F09C" Ref="#PWR0122"  Part="1" 
AR Path="/5F7C211E/5F82F09C" Ref="#PWR?"  Part="1" 
F 0 "#PWR0122" H 9600 3950 50  0001 C CNN
F 1 "+5V" H 9615 4273 50  0000 C CNN
F 2 "" H 9600 4100 50  0001 C CNN
F 3 "" H 9600 4100 50  0001 C CNN
	1    9600 4100
	-1   0    0    -1  
$EndComp
$Comp
L power:+5V #PWR0123
U 1 1
P 9600 4550
AR Path="/5F57B52C/5F82F0A2" Ref="#PWR0123"  Part="1" 
AR Path="/5F7C211E/5F82F0A2" Ref="#PWR?"  Part="1" 
F 0 "#PWR0123" H 9600 4400 50  0001 C CNN
F 1 "+5V" H 9615 4723 50  0000 C CNN
F 2 "" H 9600 4550 50  0001 C CNN
F 3 "" H 9600 4550 50  0001 C CNN
	1    9600 4550
	-1   0    0    -1  
$EndComp
Wire Wire Line
	9350 3200 9600 3200
Wire Wire Line
	9350 3650 9600 3650
Wire Wire Line
	9350 4100 9600 4100
Wire Wire Line
	9350 4550 9600 4550
Wire Wire Line
	9350 2800 9600 2800
Wire Wire Line
	9350 2400 9600 2400
Wire Wire Line
	9600 1500 9350 1500
Wire Wire Line
	9350 1950 9600 1950
Wire Wire Line
	11100 2550 11100 2650
Connection ~ 11100 2650
Wire Wire Line
	11100 2650 11100 2750
Connection ~ 11100 2750
Wire Wire Line
	11100 2750 11100 2850
Connection ~ 11100 2850
Wire Wire Line
	11100 2850 11100 2950
Connection ~ 11100 2950
Wire Wire Line
	11100 2950 11100 3050
Connection ~ 11100 3050
Wire Wire Line
	11100 3050 11100 3150
Wire Wire Line
	11100 3150 11100 3250
Connection ~ 11100 3150
$Comp
L power:GND #PWR0124
U 1 1
P 11100 3500
AR Path="/5F57B52C/5F82F0BD" Ref="#PWR0124"  Part="1" 
AR Path="/5F7C211E/5F82F0BD" Ref="#PWR?"  Part="1" 
F 0 "#PWR0124" H 11100 3250 50  0001 C CNN
F 1 "GND" H 11105 3327 50  0000 C CNN
F 2 "" H 11100 3500 50  0001 C CNN
F 3 "" H 11100 3500 50  0001 C CNN
	1    11100 3500
	-1   0    0    -1  
$EndComp
Wire Wire Line
	11100 3250 11100 3500
Connection ~ 11100 3250
Wire Wire Line
	10500 2550 10150 2550
Wire Wire Line
	10150 2550 10150 1600
Wire Wire Line
	10150 1600 8750 1600
Wire Wire Line
	8750 1600 8750 1500
Wire Wire Line
	10500 2650 10050 2650
Wire Wire Line
	10050 2650 10050 2050
Wire Wire Line
	8750 2050 8750 1950
Wire Wire Line
	10500 2750 9900 2750
Wire Wire Line
	9900 2750 9900 2500
Wire Wire Line
	9900 2500 8750 2500
Wire Wire Line
	8750 2500 8750 2400
Wire Wire Line
	8750 2900 8750 2800
Wire Wire Line
	10500 2950 9900 2950
Wire Wire Line
	9900 2950 9900 3300
Wire Wire Line
	9900 3300 8750 3300
Wire Wire Line
	8750 3300 8750 3200
Wire Wire Line
	10500 3050 10000 3050
Wire Wire Line
	10000 3050 10000 3750
Wire Wire Line
	10000 3750 8750 3750
Wire Wire Line
	8750 3750 8750 3650
Wire Wire Line
	10500 3150 10150 3150
Wire Wire Line
	10150 3150 10150 4200
Wire Wire Line
	10150 4200 8750 4200
Wire Wire Line
	8750 4200 8750 4100
Wire Wire Line
	10500 3250 10300 3250
Wire Wire Line
	10300 3250 10300 4650
Wire Wire Line
	10300 4650 8750 4650
Wire Wire Line
	8750 4650 8750 4550
Wire Wire Line
	8750 3300 8450 3300
Connection ~ 8750 3300
Connection ~ 9900 2500
Wire Wire Line
	9900 2500 9900 2450
Wire Wire Line
	8750 2900 8600 2900
Wire Wire Line
	8750 3750 8350 3750
Connection ~ 8750 3750
Wire Wire Line
	8750 2900 9900 2900
Wire Wire Line
	9900 2900 9900 2850
Wire Wire Line
	9900 2850 10500 2850
Connection ~ 8750 2900
Wire Wire Line
	8750 4200 8200 4200
Connection ~ 8750 4200
Wire Wire Line
	8750 4650 8050 4650
Connection ~ 8750 4650
Wire Wire Line
	6900 2200 7250 2200
Wire Wire Line
	7250 2200 7250 1600
Wire Wire Line
	7250 1600 8750 1600
Connection ~ 8750 1600
Wire Wire Line
	6900 2300 7350 2300
Wire Wire Line
	7350 2300 7350 2050
Wire Wire Line
	7350 2050 8750 2050
Connection ~ 8750 2050
Wire Wire Line
	8750 2050 10050 2050
Wire Wire Line
	6900 2400 8650 2400
Wire Wire Line
	8650 2400 8650 2500
Wire Wire Line
	8650 2500 8750 2500
Connection ~ 8750 2500
Wire Wire Line
	6850 2500 6900 2500
Wire Wire Line
	8600 2500 8600 2900
Connection ~ 6900 2500
Wire Wire Line
	6900 2500 8600 2500
Wire Wire Line
	6900 2600 8450 2600
Wire Wire Line
	8450 2600 8450 3300
Wire Wire Line
	6900 2700 8350 2700
Wire Wire Line
	8350 2700 8350 3750
Wire Wire Line
	6900 2800 8200 2800
Wire Wire Line
	8200 2800 8200 4200
Wire Wire Line
	8050 4650 8050 2900
Wire Wire Line
	8050 2900 6900 2900
$EndSCHEMATC
